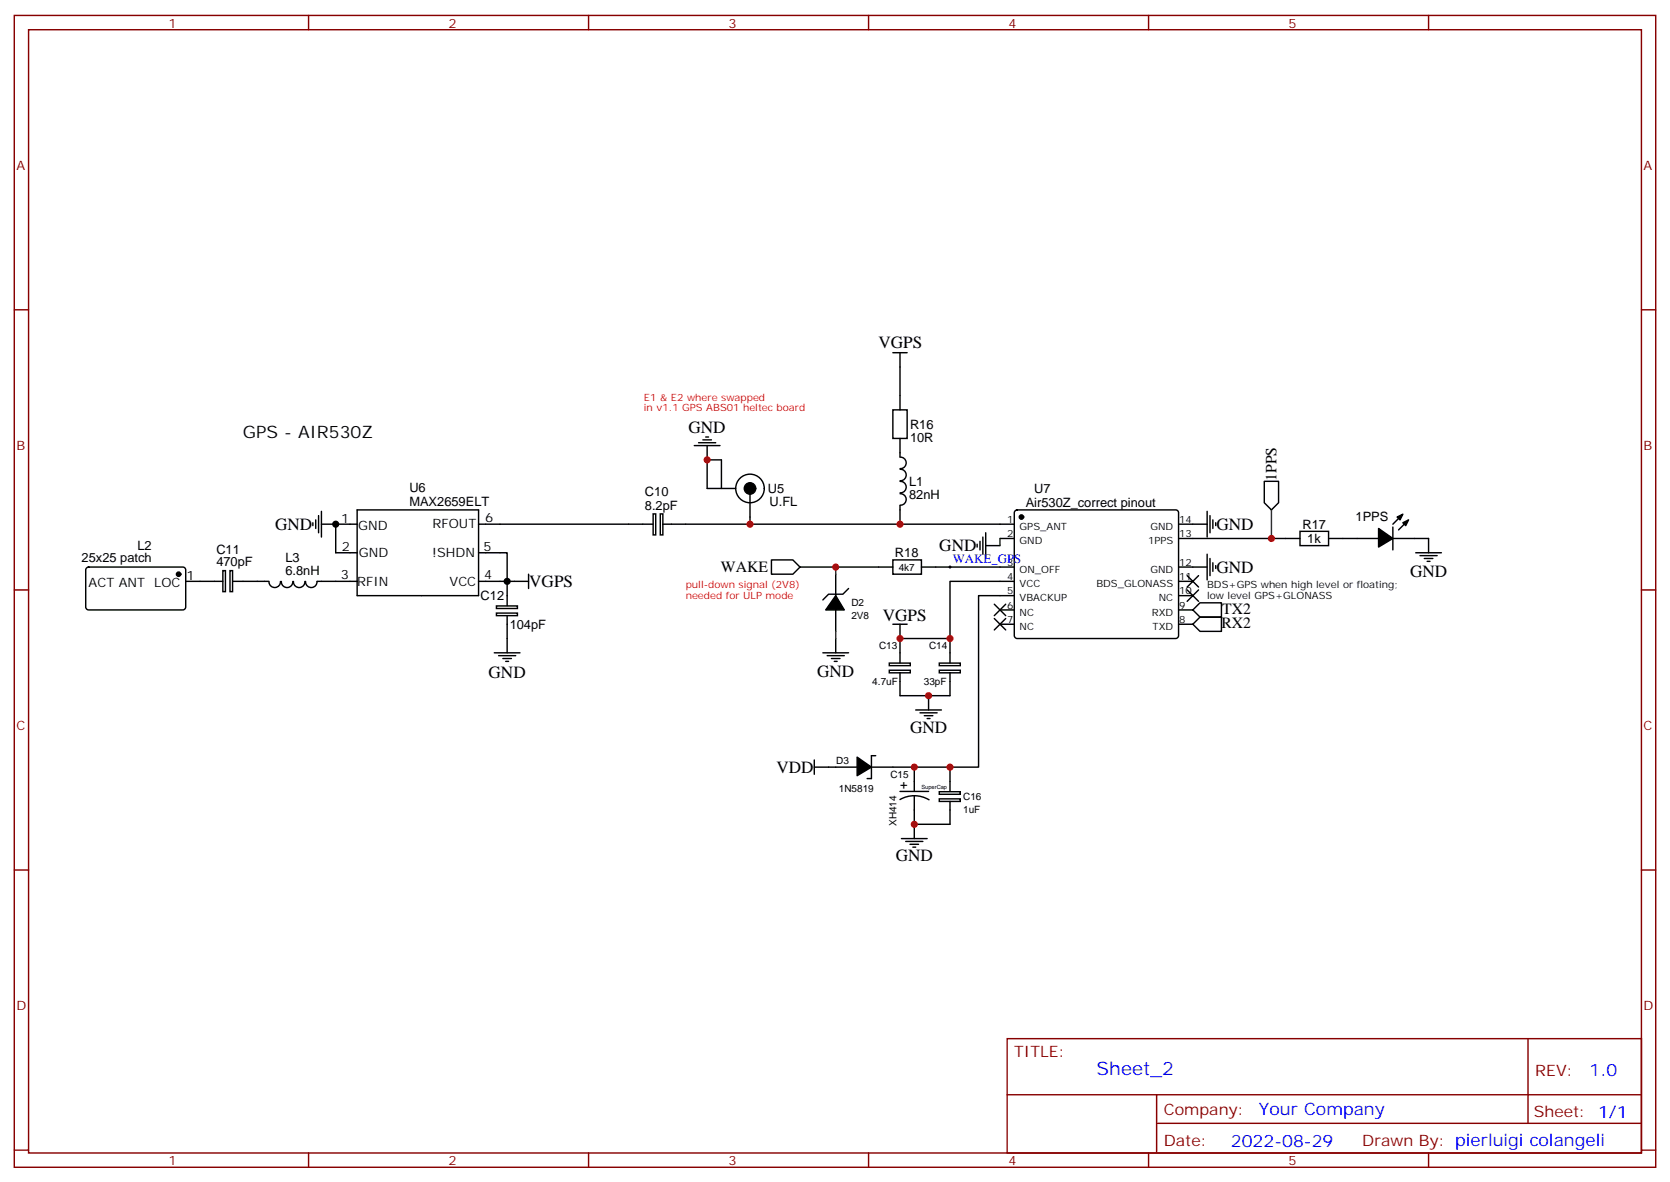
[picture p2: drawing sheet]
<svg xmlns="http://www.w3.org/2000/svg" width="412mm" height="292mm" viewBox="0 0 412 292" stroke-linecap="round" stroke-linejoin="round" font-family="sans-serif">
<g fill="none" stroke="#870000" stroke-width=".35">
<path d="M3.5 3.8h405.4v284.3h-405.4zM7.1 7.3h398.2v277.3h-398.2zM76.2 3.8v3.5M145.3 3.8v3.5M214.5 3.8v3.5M283.6 3.8v3.5M352.8 3.8v3.5M3.5 76.5h3.6M405.3 76.5h3.6M3.5 145.6h3.6M405.3 145.6h3.6M3.5 214.8h3.6"/>
<path d="M405.3 214.8h3.6M248.7 256.4h156.6v28.2h-156.6zM377.3 256.4v20.9M248.7 270.2h156.5M285.6 277.3h119.6M285.6 270.2v14.2M3.5 283.9h3.6M76.2 284.6v3.5M145.3 284.6v3.5M214.5 284.6v3.5M283.6 284.6v3.5M352.8 284.6v3.5"/>
<path d="M405.3 283.9h3.6"/>
</g>
<g fill="none" stroke="#000" stroke-width=".35">
<path d="M220.5 87.1h3.5M222.2 87.1v14.1M171.4 110h6.4M172.5 109.3h4.2M173.6 108.6h2.1M174.3 107.9h.7M174.6 113.5h3.6v7.1M174.6 110v10.6h7.1M220.5 101.2h3.5v7h-3.5zM222.2 108.2v4.6M222.3 112.9a1.41 1.41 0 0 1 1.5 1.4 1.41 1.41 0 0 1-1.5 1.4M222.3 115.9a1.41 1.41 0 0 1 1.5 1.4 1.41 1.41 0 0 1-1.5 1.4"/>
<path d="M222.3 118.8a1.41 1.41 0 0 1 1.5 1.4 1.41 1.41 0 0 1-1.5 1.4M312.2 118.8h3.5v5.3l-1.7 1.8-1.8-1.8zM77.3 129v.8M78 128.3v2.2M78.7 127.3v4.2M79.4 129.4h8.8M79.4 126.2v6.4M82.9 129.4v7.1h5.3M88.2 125.9h30v21.1h-30zM118.2 136.5h7v7h-7M118.2 129.4h43M161.3 126.9h.6v5.1h-.6z"/>
<path d="M163.1 126.9h.6v5.1h-.6zM163.7 129.4h86.8M185.2 120.6v8.8M190.5 138.2h5.3l1.8 1.8-1.8 1.7h-5.3zM197.6 140h22.9M220.5 138.2h7v3.5h-7zM222.2 124.8v4.6M222.3 121.9a1.41 1.41 0 0 1 1.5 1.4 1.41 1.41 0 0 1-1.5 1.4M227.5 140h23M241.3 134.3v.7M242 133.6v2.1M242.7 132.6v4.2"/>
<path d="M243.4 134.7h3.5M243.4 131.5v6.4M246.9 132.9h3.6M250.7 126.1l.5-.2h39.1a.71 .71 0 0 1 .7 .7v30.3a.76 .76 0 0 1-.7 .7h-39.1a.76 .76 0 0 1-.7-.7v-30.3zM291 129.4h7.1M291 132.9h30M291 140h7.1M298.1 126.2v6.4M298.1 136.8v6.4M298.8 127.3v4.2M298.8 137.9v4.2M299.5 128.3v2.2"/>
<path d="M299.5 138.9v2.1M300.2 129v.8M300.2 139.6v.7M321 131.2h7.1v3.5h-7.1zM328.1 132.9h12.3M344 132.9h8.8v3.6M349.6 136.5h6.4M350.7 137.2h4.2M351.7 137.9h2.1M352.4 138.6h.7M21.4 140.2l.5-.2h23.3a.71 .71 0 0 1 .7 .7v9.2a.76 .76 0 0 1-.7 .7h-23.3a.76 .76 0 0 1-.7-.7v-9.2zM45.9 143.5h9.1"/>
<path d="M55 140.9h.7v5.1h-.7zM56.8 140.9h.6v5.1h-.6zM57.5 143.5h8.8M66.4 143.5a1.41 1.41 0 0 0 1.4 1.5 1.41 1.41 0 0 0 1.5-1.5M69.5 143.5a1.41 1.41 0 0 0 1.4 1.5 1.41 1.41 0 0 0 1.4-1.5M72.5 143.5a1.41 1.41 0 0 0 1.4 1.5 1.41 1.41 0 0 0 1.4-1.5M75.5 143.5a1.41 1.41 0 0 0 1.4 1.5 1.41 1.41 0 0 0 1.4-1.5M78.3 143.5h9.9M122.6 149.6h5.2v.6h-5.2zM122.6 151.3h5.2v.7h-5.2zM125.2 152v9.1M130.5 143.5h-5.3v6"/>
<path d="M130.5 141.7v3.6M206.4 141.7v5.3M206.4 150.6v5.3M206.4 157.6v3.5M209.5 145.3l-1.4 1.4h-3.5l-1.4 1.4M220.5 154.1h3.5M222.2 154.1v9.5M234.6 157.6v6M245.5 149.2l2.9 2.8M245.5 152.7l2.9 2.8M246.9 150.6h3.6M246.9 154.1h3.6"/>
<path d="M248.4 149.2l-2.9 2.8M248.4 152.7l-2.9 2.8M250.5 147h-8.8v42.4h-26.5M250.5 143.5h-15.9v14.1h-12.4M291 143.5h3.6M291 147h3.6M291 150.6h3.6M291 154.1h3.6M293.2 145.6l2.8 2.8M293.2 142.1l2.8 2.8M294.6 150.6l1.7-1.8h5.3v3.5h-5.3zM294.6 154.1l1.7-1.8h5.3v3.6h-5.3z"/>
<path d="M296 145.6l-2.8 2.8M296 142.1l-2.8 2.8M122.1 161.1h6.3M123.1 161.9h4.3M124.2 162.6h2.1M124.9 163.3h.7M203.2 161.1h6.3M204.3 161.9h4.2M205.3 162.6h2.1M206 163.3h.7M219.6 163.7h5.2v.6h-5.2zM219.6 165.5h5.2v.6h-5.2z"/>
<path d="M222.2 166.1v5.6h12.4v-5.6M226.1 175.3h6.4M227.2 176h4.2M228.2 176.7h2.2M229 177.4h.7M229.3 171.7v3.6M232 163.7h5.1v.6h-5.1zM232 165.5h5.1v.6h-5.1zM201.1 189.4h10.6M201.1 187.6v3.5M216.3 186.5h-1.1v5.7h-1.1M222.2 197.4a7 7 0 0 1 7.2 0"/>
<path d="M222.2 195.4h7.1M225.8 189.4v6M225.8 196.4v10.6M232 195.4h5.1v.7h-5.1zM232 197.2h5.1v.6h-5.1zM234.6 197.8v5.7h-8.8M234.6 189.4v6M222.6 207h6.4M223.7 207.7h4.2M224.7 208.4h2.1M225.4 209.1h.7"/>
<circle cx="185.2" cy="120.6" r="3.5"/>
</g>
<g fill="#000" stroke="#000" stroke-width=".35">
<path d="M340.4 130.5l3.6 2.4-3.6 2.1zM344 130.1v5.6zM345.4 128l-1.4 1.4zM345.4 130.8l1.4-1.4zM345 127.6l1.4-.7-.7 1.4zM346.4 129l1.4-.7-.7 1.5zM206.4 147l2.1 3.6h-4.6zM211.7 186.9l3.5 2.5-3.5 2.1z"/>
<circle cx="185.2" cy="120.6" r="1.41"/>
<circle cx="252.2" cy="127.6" r=".53"/>
<circle cx="44.1" cy="141.7" r=".53"/>
</g>
<path d="M206.4 140v1.7M246.9 132.9v1.8M314 125.9v7M206.4 155.9v1.7" fill="none" stroke="#008700" stroke-width=".35"/>
<path d="M234.2 140h.7M234.6 139.6v.7" fill="none" stroke="#000" stroke-width=".25"/>
<g fill="#c00">
<circle cx="234.6" cy="189.4" r=".88"/>
<circle cx="225.8" cy="189.4" r=".88"/>
<circle cx="229.3" cy="171.7" r=".88"/>
<circle cx="225.8" cy="203.5" r=".88"/>
<circle cx="222.3" cy="157.6" r=".88"/>
</g>
<g fill="#000">
<circle cx="82.9" cy="129.4" r=".88"/>
<circle cx="125.2" cy="143.5" r=".88"/>
</g>
<g fill="#c00">
<circle cx="234.6" cy="157.6" r=".88"/>
<circle cx="206.4" cy="140" r=".88"/>
<circle cx="222.3" cy="129.4" r=".88"/>
<circle cx="185.2" cy="129.4" r=".88"/>
<circle cx="174.6" cy="113.5" r=".88"/>
<circle cx="314" cy="132.9" r=".88"/>
</g>
<text font-size="4.6" fill="#00f" x="270.8" y="265.4">Sheet_2</text>
<g font-size="4.2">
<text x="216.9" y="86">VGPS</text>
<text x="170" y="106.8">GND</text>
<text x="60" y="108.2">GPS - AIR530Z</text>
<text x="67.9" y="130.8">GND</text>
<text x="300.4" y="130.8">GND</text>
<text x="232" y="136.1">GND</text>
<text x="300.4" y="141.4">GND</text>
<text x="348.2" y="142.5">GND</text>
<text x="130.7" y="144.9">VGPS</text>
<text x="218" y="153.4">VGPS</text>
<text x="120.7" y="167.3">GND</text>
<text x="201.8" y="167.1">GND</text>
<text x="224.7" y="180.9">GND</text>
<text x="191.7" y="190.8">VDD</text>
<text x="221.2" y="212.7">GND</text>
</g>
<g font-size="4.2" fill="#00f">
<text x="392.5" y="265.7">1.0</text>
<text x="310.9" y="275.2">Your Company</text>
<text x="304" y="283">2022-08-29</text>
</g>
<g font-size="3.9">
<text x="315.2" y="118.7" transform="rotate(-90 315.2 118.7)">1PPS</text>
<text x="178" y="141.3">WAKE</text>
<text x="301.6" y="155.1">RX2</text>
<text x="301.8" y="151.5">TX2</text>
</g>
<g font-size="3.9" fill="#800">
<text x="250.5" y="261">TITLE:</text>
<text x="379.1" y="265.7">REV:</text>
<text x="287.4" y="275.2">Company:</text>
<text x="378.7" y="275.8">Sheet: 1/1</text>
<text x="287.4" y="282.9">Date:</text>
<text x="336.4" y="282.9">Drawn By: pierluigi colangeli</text>
</g>
<g font-size="3.2" fill="#800">
<text x="41.6" y="6.8">1</text>
<text x="110.8" y="6.8">2</text>
<text x="179.9" y="6.8">3</text>
<text x="249.1" y="6.8">4</text>
<text x="318.2" y="6.8">5</text>
<text x="4.1" y="41.9">A</text>
<text x="405.9" y="41.9">A</text>
<text x="4.1" y="111.1">B</text>
<text x="405.9" y="111.1">B</text>
<text x="4.1" y="180.2">C</text>
<text x="405.9" y="180.2">C</text>
<text x="4.1" y="249.3">D</text>
<text x="405.9" y="249.3">D</text>
<text x="41.6" y="287.6">1</text>
<text x="110.8" y="287.6">2</text>
<text x="179.9" y="287.6">3</text>
<text x="249.1" y="287.6">4</text>
<text x="318.2" y="287.6">5</text>
</g>
<g font-size="3.2">
<text x="224.7" y="105.9">R16</text>
<text x="224.7" y="109">10R</text>
<text x="101.1" y="124.8">MAX2659ELT</text>
<text x="101.1" y="121.5">U6</text>
<text x="159.3" y="125.8">8.2pF</text>
<text x="159.3" y="122.5">C10</text>
<text x="189.6" y="121.8">U5</text>
<text x="190" y="124.9">U.FL</text>
<text x="224.5" y="123.1">82nH</text>
<text x="224.5" y="120">L1</text>
<text x="253.3" y="125.2">Air530Z_correct pinout</text>
<text x="255.4" y="121.7">U7</text>
<text x="84.3" y="129">1</text>
<text x="88.5" y="130.7">GND</text>
<text x="106.8" y="130.5">RFOUT</text>
<text x="119.8" y="128.8">6</text>
<text x="321.7" y="130.5">R17</text>
<text x="334.8" y="128.7">1PPS</text>
<text x="33.9" y="135.7">L2</text>
<text x="53.4" y="136.7">C11</text>
<text x="84.4" y="136.1">2</text>
<text x="88.6" y="137.5">GND</text>
<text x="106.7" y="137.5">!SHDN</text>
<text x="119.4" y="136">5</text>
<text x="221" y="137.6">R18</text>
<text x="322.8" y="134.1">1k</text>
<text x="20.2" y="138.8">25x25 patch</text>
<text x="46" y="143.2">1</text>
<text x="53.4" y="139.8">470pF</text>
<text x="70.5" y="141.9">6.8nH</text>
<text x="70.5" y="138.8">L3</text>
<text x="84.1" y="143">3</text>
<text x="119.5" y="143">4</text>
<text x="21.9" y="144.9">ACT ANT</text>
<text x="38.1" y="144.9">LOC</text>
<text x="88.2" y="144.6">RFIN</text>
<text x="111" y="144.6">VCC</text>
<text x="118.7" y="148.2">C12</text>
<text x="125.9" y="155.2">104pF</text>
<text x="222.2" y="194.7">+</text>
</g>
<text font-size="3.2" fill="#00f" x="235.3" y="139.1">WAKE_GPS</text>
<g font-size="2.5" fill="#f00">
<text x="159" y="99">E1 &amp; E2 where swapped</text>
<text x="159" y="101.5">in v1.1 GPS ABS01 heltec board</text>
<text x="169.3" y="145.3">pull-down signal (2V8)</text>
<text x="169.3" y="147.7">needed for ULP mode</text>
</g>
<g font-size="2.5">
<text x="248.7" y="129">1</text>
<text x="251.8" y="130.8">GPS_ANT</text>
<text x="284.1" y="130.8">GND</text>
<text x="291.2" y="129">14</text>
<text x="248.7" y="132.6">2</text>
<text x="251.8" y="134.3">GND</text>
<text x="283.5" y="134.3">1PPS</text>
<text x="291.2" y="132.6">13</text>
<text x="221.9" y="140.9">4k7</text>
<text x="248.7" y="139.6">3</text>
<text x="248.7" y="143.2">4</text>
<text x="251.8" y="141.4">ON_OFF</text>
<text x="284.1" y="141.4">GND</text>
<text x="291.2" y="143.2">11</text>
<text x="291.2" y="139.6">12</text>
<text x="210.3" y="149.6">D2</text>
<text x="248.7" y="146.7">5</text>
<text x="251.8" y="144.9">VCC</text>
<text x="251.8" y="148.4">VBACKUP</text>
<text x="270.7" y="144.9">BDS_GLONASS</text>
<text x="286.2" y="148.4">NC</text>
<text x="291.2" y="146.7">10</text>
<text x="298.1" y="145.3">BDS+GPS when high level or floating;</text>
<text x="298.1" y="147.7">low level GPS+GLONASS</text>
<text x="210.3" y="152.7">2V8</text>
<text x="248.7" y="150.2">6</text>
<text x="248.7" y="153.7">7</text>
<text x="251.8" y="152">NC</text>
<text x="251.8" y="155.5">NC</text>
<text x="284.4" y="152">RXD</text>
<text x="284.6" y="155.5">TXD</text>
<text x="291.2" y="153.7">8</text>
<text x="291.2" y="150.2">9</text>
<text x="217.1" y="160.3">C13</text>
<text x="229.4" y="160.3">C14</text>
<text x="215.4" y="169.1">4.7uF</text>
<text x="228.1" y="169.1">33pF</text>
<text x="206.5" y="188.6">D3</text>
<text x="207.1" y="195.6">1N5819</text>
<text x="219.9" y="192">C15</text>
<text x="237.8" y="197.5">C16</text>
<text x="221.4" y="203.9" transform="rotate(-90 221.4 203.9)">XH414</text>
<text x="237.8" y="200.7">1uF</text>
</g>
<text font-size="1.4" x="227.5" y="194.7">SuperCap</text>
</svg>
